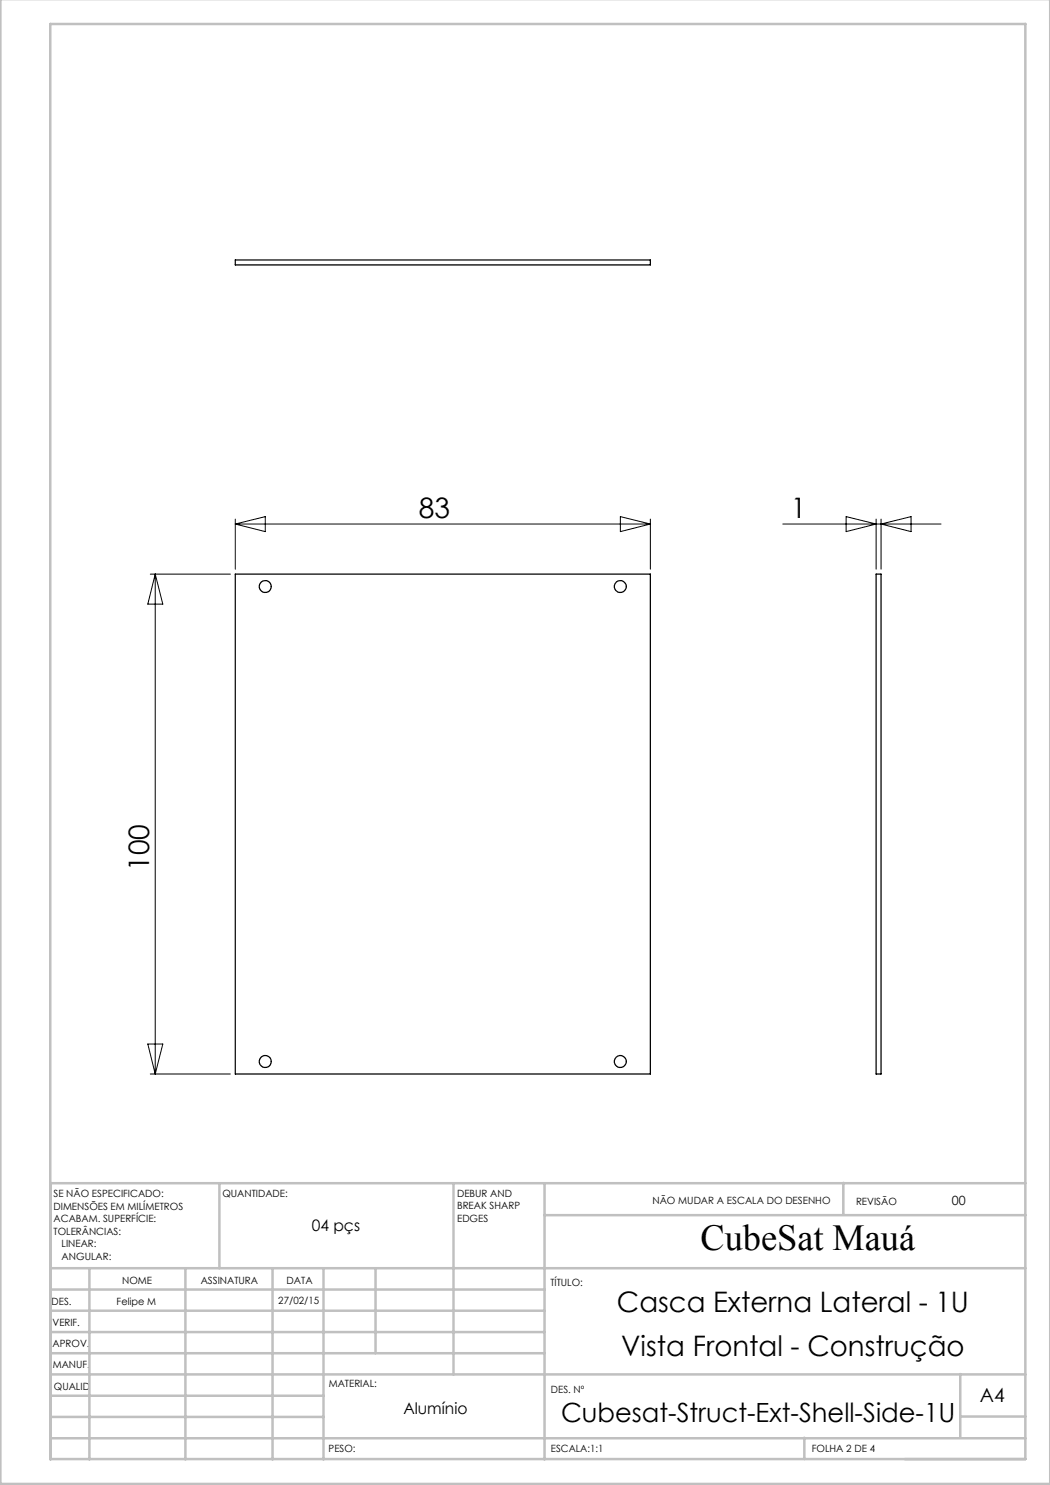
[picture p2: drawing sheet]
<svg xmlns="http://www.w3.org/2000/svg" width="210mm" height="297mm" viewBox="0 0 210 297" stroke-linecap="round" stroke-linejoin="round" font-family="sans-serif">
<g fill="none" stroke="#c0c0c0" stroke-width=".5">
<path d="M.1 -.1v296.9h209.9v-296.9M10.1 4.8h195v287h-195zM43.9 236.6v17M90.7 236.6v38.3M108.9 236.6v55.3M168.7 236.6v6.3M205.1 236.6h-195v55.3M10.1 253.6h195M10.1 257.9h98.8M17.9 253.6v38.3M37.1 253.6v38.3M54.5 253.6v38.3"/>
<path d="M64.7 253.6v38.3M75.1 253.6v17M108.9 243h96.2M10.1 270.6h98.8M10.1 266.4h98.8M10.1 262.1h98.8M10.1 279.1h54.6M10.1 274.9h195M192.1 274.8v12.7M10.1 287.7h195M10.1 283.4h54.6M160.9 287.5v4.3"/>
<path d="M192.1 283.3h13"/>
</g>
<g fill="none" stroke="#000" stroke-width=".2">
<path d="M30.1 114.8h16M31 114.8v100M31 114.8l1.6 6h-3zM47.1 103.8v10M47.1 104.8h83M47.1 104.8l6-1.5v3zM124.1 103.3l6 1.5-6 1.5zM130.1 103.8v10M156.6 104.8h31.6M169.2 103.3l6 1.5-6 1.5zM175.2 103.8v10M176.2 103.8v10"/>
<path d="M176.2 104.8l6-1.5v3zM29.6 208.8h3l-1.6 6zM30.1 214.8h16"/>
</g>
<g fill="none" stroke="#000" stroke-width=".25">
<path d="M47.1 52h83v1h-83zM47.1 114.8h83v100h-83zM175.2 114.8h1v100h-1z"/>
<circle cx="53.1" cy="117.3" r="1.2"/>
<circle cx="124.1" cy="117.3" r="1.2"/>
<circle cx="53.1" cy="212.3" r="1.2"/>
<circle cx="124.1" cy="212.3" r="1.2"/>
</g>
<text font-size="7.3" x="140.1" y="249.9">CubeSat Mauá</text>
<g font-size="5.6">
<text x="83.8" y="103.6">83</text>
<text x="158.1" y="103.6">1</text>
<text x="29.8" y="174.2" transform="rotate(-90 29.8 174.2)">100</text>
<text x="123.4" y="262.3">Casca Externa Lateral - 1U</text>
<text x="124.3" y="271.2">Vista Frontal - Construção</text>
</g>
<text font-size="5.3" x="112.2" y="284.3">Cubesat-Struct-Ext-Shell-Side-1U</text>
<text font-size="3.9" x="196" y="280.4">A4</text>
<g font-size="3.2">
<text x="62.3" y="246.3">04 pçs</text>
<text x="80.7" y="282.8">Alumínio</text>
</g>
<text font-size="2.5" x="190.4" y="240.9">00</text>
<g font-size="2">
<text x="10.7" y="239.5">SE NÃO ESPECIFICADO:</text>
<text x="44.5" y="239.5">QUANTIDADE:</text>
<text x="91.4" y="239.4">DEBUR AND</text>
<text x="10.7" y="242">DIMENSÕES EM MILÍMETROS</text>
<text x="10.7" y="244.5">ACABAM. SUPERFÍCIE:</text>
<text x="91.4" y="241.9">BREAK SHARP</text>
<text x="91.4" y="244.4">EDGES</text>
<text x="130.5" y="240.8">NÃO MUDAR A ESCALA DO DESENHO</text>
<text x="171.2" y="241">REVISÃO</text>
<text x="10.7" y="247">TOLERÂNCIAS:</text>
<text x="12.3" y="249.5">LINEAR:</text>
<text x="12.3" y="252">ANGULAR:</text>
<text x="24.4" y="256.9">NOME</text>
<text x="40.1" y="256.8">ASSINATURA</text>
<text x="57.3" y="256.8">DATA</text>
<text x="110.1" y="257.1">TÍTULO:</text>
<text x="10.3" y="260.9">DES.</text>
<text x="23.3" y="261">Felipe M</text>
<text x="55.7" y="260.8">27/02/15</text>
<text x="10.5" y="269.3">APROV.</text>
<text x="10.5" y="265.2">VERIF.</text>
<text x="10.6" y="273.6">MANUF.</text>
<text x="10.8" y="278">QUALID</text>
<text x="65.8" y="277.4">MATERIAL:</text>
<text x="110.2" y="278.5">DES. Nº</text>
<text x="65.7" y="290.4">PESO:</text>
<text x="110.2" y="290.5">ESCALA:1:1</text>
<text x="162.4" y="290.4">FOLHA 2 DE 4</text>
</g>
</svg>
